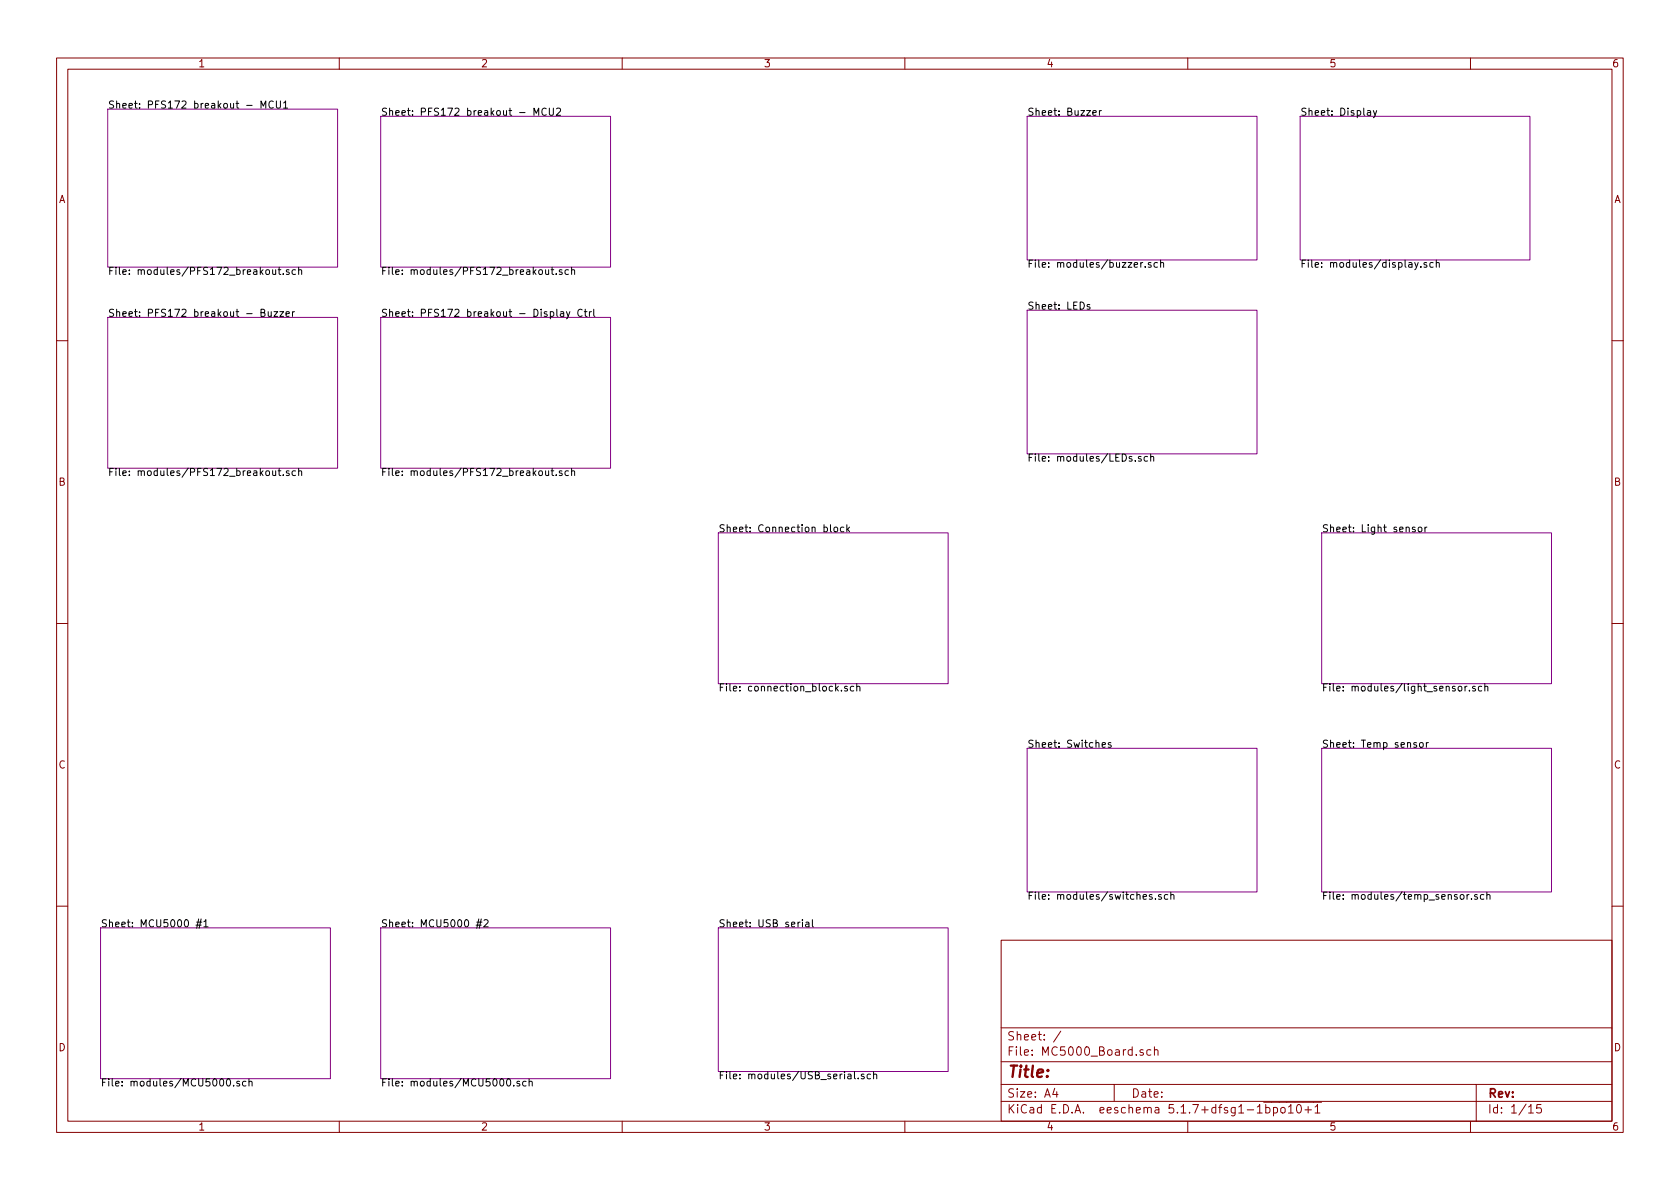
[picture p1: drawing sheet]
<svg xmlns="http://www.w3.org/2000/svg" width="297mm" height="210mm" viewBox="0 0 297 210" stroke-linecap="round" stroke-linejoin="round" font-family="sans-serif">
<g fill="none" stroke="#840000" stroke-width=".18">
<path d="M10 10.3h277v189.9h-277zM12 12.2h273v186.1h-273zM60 10.3v1.9M110 10.3v1.9M160 10.3v1.9M210 10.3v1.9M260 10.3v1.9M10 60.2h2M285 60.2h2M10 110.3h2M285 110.3h2M10 160.2h2"/>
<path d="M177 166.3h108v32h-108zM285 160.2h2M60 198.3v1.9M110 198.3v1.9M160 198.3v1.9M177 194.8h108M177 191.8h108M177 187.8h108M177 181.8h108M186.5 192.5l-.4 1h1M186.8 193v1M187.6 182.3l-1.3 2"/>
<path d="M197 191.8v3M202.1 185.7l-.3-.1-.3 .2 .1 .2 .5 .2v.3h-.6M203.5 185.7l-.5-.1-.2 .3v.6l.2 .1 .5-.1M204.1 185.7l.2-.1 .4 .1v.9M204.1 185.1v1.5M210 198.3v1.9M222.3 196.8h.9M223.4 194.9h10.3M223.8 195.9l.4-.1 .3 .3v.6l-.3 .1-.4-.1M223.8 195.3v1.5M225.2 195.9l.4-.1 .3 .3-.1 .6-.2 .1-.4-.1M225.2 195.8v1.5"/>
<path d="M226.5 196l.2-.2 .5 .2v.5l-.1 .2-.4 .1-.2-.1zM227.8 195.8l.4-.5v1.5M227.8 196.8h.9M229.4 195.4l.2-.1a.8 .8 0 0 1 .5 .8 .8 .8 0 0 1-.5 .7 1 1 0 0 1-.2-1.4zM230.7 196.3h1.2M231.3 195.7v1.1M232.5 195.8l.4-.5v1.5M232.5 196.8h.9M260 198.3v1.9M261 191.8v6.5M270.3 195.8l.4-.5v1.5M270.3 196.8h.8"/>
<path d="M272.5 195.3h-.7l-.1 .7 .2-.1 .5 .1 .1 .2v.5l-.2 .1-.6-.1"/>
</g>
<g fill="none" stroke="#840084" stroke-width=".18">
<path d="M19 19.3h40.7v27.9h-40.7zM67.3 20.6h40.6v26.6h-40.6zM181.6 20.6h40.6v25.4h-40.6zM229.9 20.6h40.6v25.4h-40.6zM19 56.1h40.7v26.7h-40.7zM67.3 56.1h40.6v26.7h-40.6zM181.6 54.9h40.6v25.4h-40.6zM127 94.2h40.6v26.7h-40.6zM233.7 94.2h40.6v26.7h-40.6zM181.6 132.3h40.6v25.4h-40.6zM233.7 132.3h40.6v25.4h-40.6zM17.8 164.1h40.6v26.6h-40.6z"/>
<path d="M67.3 164.1h40.6v26.6h-40.6zM127 164.1h40.6v25.4h-40.6z"/>
</g>
<g fill="none" stroke="#000" stroke-width=".18">
<path d="M46.2 19.1v-1.2l.4 .9 .4-.9v1.2M48.3 18a.5 .5 0 0 0-.6 0 .5 .5 0 0 0-.2 .6 .45 .45 0 0 0 .3 .5 .45 .45 0 0 0 .5-.1M48.9 17.9v1l.2 .2h.4l.1-.2v-1M50.1 18.2l.4-.3v1.2M50.1 19.1h.8M96.6 19.2a.5 .5 0 0 0-.6 .1 .5 .5 0 0 0-.2 .6 .45 .45 0 0 0 .2 .4 .45 .45 0 0 0 .6 0M97.1 19.1v1.1l.3 .2 .3-.1 .1-.1v-1.1M98.4 19.2l.5-.1 .2 .4v.2l-.8 .7h.8M193.2 20l.6-.1v-.3h-.4l-.2 .1 .1 .6h.5M194.4 19.6v.8M194.7 19.6h-.2l-.1 .2M241.8 19.6h.5v.8"/>
<path d="M242.3 19.9h-.4l-.2 .2 .1 .2h.5M242.8 19.6l.3 .8M243.4 19.6l-.4 1.1-.2 .1M94.4 20.4v-1.3l.4 .9 .4-.9v1.3M46.2 55.3l.5-.1 .1-.2v-.2l-.6-.1v1.3h.4l.2-.2 .1-.3-.3-.2M47.4 55.1l.1 .8 .3 .1 .2-.2M48 55.1v.9M48.2 47.7l.1 .8h.3l.1-.1M48.4 55.1h.7l-.7 .9h.7M48.7 47.7v.8M49.2 47.7h.5M49.4 47.3v1.1l.3 .1"/>
<path d="M49.5 55.1h.6l-.6 .9h.6M50.1 48.4v.1M50.6 55.5l.6-.1-.1-.2-.4-.1-.1 .2v.6h.5M51.1 47.7h-.3l-.2 .2 .1 .2 .4 .1v.3h-.5M51.7 55.1v.9M52.1 55.1l-.4 .2M52.2 47.7h-.3l-.3 .2 .2 .6h.4M52.8 47.8l.2-.1h.3v.8M52.8 47.3v1.2M96.5 47.7v.8h.3l.2-.1M97 47.7v.8M97.3 55.2l.4-.1 .2 .2-.1 .6h-.5"/>
<path d="M97.4 47.7h.5M97.6 47.3v1.1l.3 .1M98.3 48.4v.1M98.5 54.7v1.1l.1 .2M99.1 55.2h.5l.1 .8M99.4 47.7h-.3l-.2 .2v.2l.5 .1v.3h-.5M99.7 55.4l-.5 .1-.1 .1v.3h.6M100.2 55.1l.3 .9M100.5 47.7h-.3l-.3 .2 .1 .6h.5M100.8 55.1l-.5 1.2-.1 .1M101.1 47.8l.1-.1h.3l.1 .8M101.1 47.3v1.2"/>
<path d="M102.9 54.8a.5 .5 0 0 0-.6 0 .5 .5 0 0 0-.1 .6 .45 .45 0 0 0 .2 .5 .45 .45 0 0 0 .5-.1M103.3 55.1h.5M103.5 54.7v1.1l.3 .2M104.2 55.1v.9M104.6 55.1l-.3 .1-.1 .1M105 54.7v1.1l.2 .2M192.7 53.9l-.3-.1-.2 .2 .1 .2 .4 .1v.3h-.5M201.7 46.4v.9M202.1 46.4l-.3 .1-.1 .2M202.5 47.1v.2M203.5 46.5l-.3-.1-.2 .2 .1 .2 .4 .1v.3h-.5M204.6 46.5l-.3-.1-.3 .3 .2 .5h.4"/>
<path d="M205.2 46.6l.2-.2 .3 .1v.8M205.2 46v1.3M250.1 46.4l.3 .9M250.7 46.4l-.4 1.2-.2 .1M251.2 47.1v.2M252.2 46.5l-.3-.1-.1 .2v.2l.4 .1v.3h-.4M253.4 46.5l-.4-.1-.2 .3 .1 .5h.5M253.9 46.6l.2-.2 .3 .1 .1 .8M253.9 46v1.3M48.2 83.3l.1 .7 .3 .1 .1-.1M48.7 83.3v.8M49.2 83.3h.5"/>
<path d="M49.4 82.8v1.1l.3 .2M50.1 84v.1M51.1 83.3h-.3l-.2 .1 .1 .2 .4 .1v.3h-.5M52.2 83.3h-.3l-.3 .2 .2 .5h.4M52.8 83.4l.2-.1h.3v.8M52.8 82.8v1.3M96.5 83.3v.7l.3 .1 .2-.1M97 83.3v.8M97.4 83.3h.5M97.6 82.8v1.1l.3 .2M98.3 84v.1M99.4 83.3h-.3l-.2 .1v.2l.5 .1v.3h-.5"/>
<path d="M100.5 83.3h-.3l-.3 .2 .1 .5h.5M101.1 83.4l.1-.1h.3l.1 .8M101.1 82.8v1.3M146.8 92.8v1.1l.2 .2M147.5 93.3l.2-.1 .4 .1v.5l-.1 .2-.3 .1-.2-.2zM149.2 93.3l-.4-.1-.2 .2 .1 .6h.5M149.7 92.8v1.3M149.9 93.6l.3 .5M150.2 93.2l-.5 .5M200.7 81.4v.2M201.8 80.8l-.4-.1-.1 .2v.2l.5 .1v.3h-.5M202.9 80.8l-.4-.1-.2 .2 .1 .6h.5"/>
<path d="M203.5 80.8l.1-.1 .3 .1 .1 .8M203.5 80.3v1.3M250.2 93.3l-.3-.1-.2 .2 .1 .2 .4 .1v.3h-.5M250.9 93.3l.3-.1 .2 .2-.1 .6-.3 .1-.2-.2zM251.9 93.2v.9M252.3 93.2l-.4 .2M148.8 122.1v.1M149.8 121.4h-.3l-.2 .1 .1 .2 .4 .1v.3h-.5M151 121.4h-.4l-.3 .2 .2 .5h.5M151.5 121.5l.2-.1h.3v.8M151.5 120.9v1.3M194.9 131.7l.6-.1-.1-.2-.4-.1-.1 .2v.6h.5"/>
<path d="M196.4 131.4l-.3-.1-.2 .2 .1 .2 .4 .1v.3h-.5M250.4 131.4l-.3-.1-.1 .2v.2l.4 .1v.3h-.4M251 131.4l.2-.1 .3 .1 .1 .1-.1 .6-.3 .1-.2-.2zM252.2 131.3v.9M252.6 131.3l-.3 .1-.1 .1M257.9 121.4h.3l.2 .1v.6l-.3 .1-.3-.2zM259 121.4v.8M259.4 121.4l-.4 .2M259.8 122.1v.1M260.8 121.4h-.3l-.2 .1 .1 .2 .4 .1v.3h-.5M262 121.4h-.4l-.2 .2 .1 .5h.5M262.5 121.5l.2-.1h.3l.1 .8"/>
<path d="M262.5 120.9v1.3M203.7 158.2h-.3l-.2 .2 .1 .1 .4 .2v.3h-.5M204.3 158.9v.1M205.3 158.2h-.3l-.2 .2 .1 .1 .4 .2v.3h-.5M206.5 158.2h-.4l-.2 .2 .1 .6h.5M207 158.3l.2-.1h.3l.1 .8M207 157.8v1.2M258.3 158.2h.3l.3 .2-.2 .6h-.3l-.2-.2zM259.4 158.2v.8M259.7 158.2l-.3 .2M260.2 158.9v.1M261.2 158.2h-.3l-.2 .2 .1 .1 .4 .2v.3h-.5"/>
<path d="M262.4 158.2h-.4l-.3 .2 .2 .6h.5M262.9 158.3l.2-.1h.3v.8M262.9 157.8v1.2M34.6 163.6h1M34.8 163.1h.9M35.1 162.5l-.3 1.7M35.6 162.5l-.4 1.7M36 163l.4-.4v1.3M36 163.9h.8M84.2 163.6h.9M84.3 163.1h.9M84.7 162.5l-.4 1.7"/>
<path d="M85.1 162.5l-.4 1.7M85.6 162.8l.5-.2 .2 .4-.8 .9h.8M141.9 162.6v.2M141.9 163.1v.8M142.5 163.1h.5v.8M143 163.4h-.4l-.2 .2 .2 .3 .4-.1M143.6 162.6v1.1l.2 .2M40.2 190.9l.1-.1a.67 .67 0 0 1 .5 .6 .67 .67 0 0 1-.5 .6l-.3-.4zM41.3 191.9v.1M42.3 191.3l-.3-.1-.1 .2v.2l.4 .1v.3h-.4M43.5 191.3l-.4-.1-.2 .2 .1 .6h.5M44 191.3l.2-.1 .3 .1 .1 .7"/>
<path d="M44 190.8v1.2M89.7 190.9l.2-.1a.67 .67 0 0 1 .4 .6 .67 .67 0 0 1-.4 .6l-.3-.4zM90.8 191.9v.1M91.9 191.3l-.3-.1-.2 .2v.2l.5 .1v.3h-.5M93 191.3l-.3-.1-.3 .2 .1 .6h.5M93.5 191.3l.3-.1 .3 .1v.7M93.5 190.8v1.2M151.1 189.5v1.1l.2 .2M151.7 190.6v.2M152.8 190l-.3-.1-.2 .2v.2l.5 .1v.3h-.5M153.9 190l-.4-.1-.2 .3 .1 .5h.5M154.5 190.1l.1-.2 .3 .1 .1 .8"/>
<path d="M154.5 189.5v1.3"/>
</g>
<text font-size="2.8" fill="#840000" x="178" y="190.5">Title:</text>
<g font-size="2.1" fill="#840000">
<text x="178" y="184">Sheet: /</text>
<text x="178" y="186.7">File: MC5000_Board.sch</text>
<text x="178" y="196.9">KiCad E.D.A. eeschema 5.1.7+dfsg1-1bpo10+1</text>
<text x="178" y="194.1">Size: A4</text>
<text x="200" y="194.1">Date:</text>
<text x="263" y="194.1">Rev:</text>
<text x="263" y="196.9">Id: 1/15</text>
</g>
<g font-size="1.8" fill="#840000">
<text x="35" y="11.9">1</text>
<text x="85" y="11.9">2</text>
<text x="135" y="11.9">3</text>
<text x="185" y="11.9">4</text>
<text x="235" y="11.9">5</text>
<text x="285" y="11.9">6</text>
<text x="10.4" y="35.9">A</text>
<text x="285.4" y="35.9">A</text>
<text x="10.4" y="85.9">B</text>
<text x="285.4" y="85.9">B</text>
<text x="10.4" y="135.9">C</text>
<text x="285.4" y="135.9">C</text>
<text x="10.4" y="185.9">D</text>
<text x="285.4" y="185.9">D</text>
<text x="35" y="199.9">1</text>
<text x="85" y="199.9">2</text>
<text x="135" y="199.9">3</text>
<text x="185" y="199.9">4</text>
<text x="235" y="199.9">5</text>
<text x="285" y="199.9">6</text>
</g>
<g font-size="1.8">
<text x="19" y="19.2">Sheet: PFS172 breakout - MCU1</text>
<text x="67.3" y="20.5">Sheet: PFS172 breakout - MCU2</text>
<text x="181.6" y="20.5">Sheet: Buzzer</text>
<text x="229.9" y="20.5">Sheet: Display</text>
<text x="181.6" y="47.3">File: modules/buzzer.sch</text>
<text x="229.9" y="47.3">File: modules/display.sch</text>
<text x="19" y="48.6">File: modules/PFS172_breakout.sch</text>
<text x="67.3" y="48.6">File: modules/PFS172_breakout.sch</text>
<text x="19" y="56">Sheet: PFS172 breakout - Buzzer</text>
<text x="67.3" y="56">Sheet: PFS172 breakout - Display Ctrl</text>
<text x="181.6" y="54.8">Sheet: LEDs</text>
<text x="181.6" y="81.6">File: modules/LEDs.sch</text>
<text x="19" y="84.2">File: modules/PFS172_breakout.sch</text>
<text x="67.3" y="84.2">File: modules/PFS172_breakout.sch</text>
<text x="127" y="94.1">Sheet: Connection block</text>
<text x="233.7" y="94.1">Sheet: Light sensor</text>
<text x="127" y="122.3">File: connection_block.sch</text>
<text x="233.7" y="122.3">File: modules/light_sensor.sch</text>
<text x="181.6" y="132.2">Sheet: Switches</text>
<text x="233.7" y="132.2">Sheet: Temp sensor</text>
<text x="181.6" y="159.1">File: modules/switches.sch</text>
<text x="233.7" y="159.1">File: modules/temp_sensor.sch</text>
<text x="17.8" y="164">Sheet: MCU5000 #1</text>
<text x="67.3" y="164">Sheet: MCU5000 #2</text>
<text x="127" y="164">Sheet: USB serial</text>
<text x="127" y="190.8">File: modules/USB_serial.sch</text>
<text x="17.8" y="192.1">File: modules/MCU5000.sch</text>
<text x="67.3" y="192.1">File: modules/MCU5000.sch</text>
</g>
</svg>
